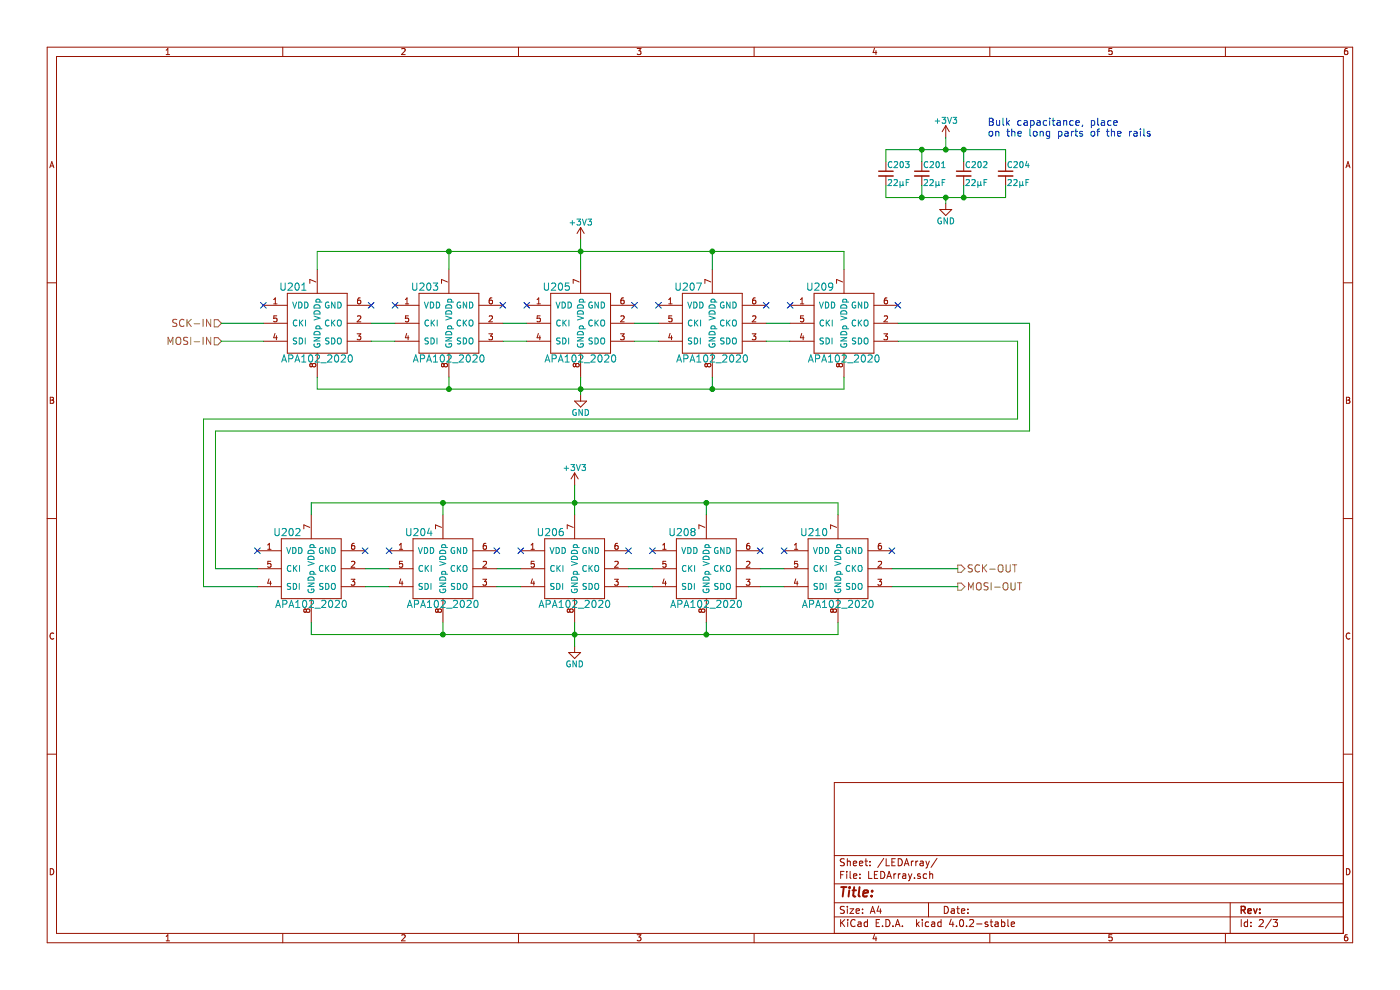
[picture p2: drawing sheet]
EESchema Schematic File Version 2
LIBS:power
LIBS:device
LIBS:transistors
LIBS:conn
LIBS:linear
LIBS:regul
LIBS:74xx
LIBS:cmos4000
LIBS:adc-dac
LIBS:memory
LIBS:xilinx
LIBS:microcontrollers
LIBS:dsp
LIBS:microchip
LIBS:analog_switches
LIBS:motorola
LIBS:texas
LIBS:intel
LIBS:audio
LIBS:interface
LIBS:digital-audio
LIBS:philips
LIBS:display
LIBS:cypress
LIBS:siliconi
LIBS:opto
LIBS:atmel
LIBS:contrib
LIBS:valves
LIBS:Borgel Custom
LIBS:sympetrum-v2 NFF1.1-cache
EELAYER 25 0
EELAYER END
$Descr A4 11693 8268
encoding utf-8
Sheet 2 3
Title ""
Date ""
Rev ""
Comp ""
Comment1 ""
Comment2 ""
Comment3 ""
Comment4 ""
$EndDescr
$Comp
L APA102_2020 U201
U 1 1
P 2650 2700
F 0 "U201" H 2450 3000 60  0000 C CNN
F 1 "APA102_2020" H 2650 2400 60  0000 C CNN
F 2 "Borgel Custom:APA102_2020_LED_Complex_Split" H 2650 2250 60  0001 C CNN
F 3 "" H 2650 2250 60  0000 C CNN
	1    2650 2700
	1    0    0    -1  
$EndComp
$Comp
L APA102_2020 U203
U 1 1
P 3750 2700
F 0 "U203" H 3550 3000 60  0000 C CNN
F 1 "APA102_2020" H 3750 2400 60  0000 C CNN
F 2 "Borgel Custom:APA102_2020_LED_Complex_Split" H 3750 2250 60  0001 C CNN
F 3 "" H 3750 2250 60  0000 C CNN
	1    3750 2700
	1    0    0    -1  
$EndComp
$Comp
L APA102_2020 U205
U 1 1
P 4850 2700
F 0 "U205" H 4650 3000 60  0000 C CNN
F 1 "APA102_2020" H 4850 2400 60  0000 C CNN
F 2 "Borgel Custom:APA102_2020_LED_Complex_Split" H 4850 2250 60  0001 C CNN
F 3 "" H 4850 2250 60  0000 C CNN
	1    4850 2700
	1    0    0    -1  
$EndComp
$Comp
L APA102_2020 U207
U 1 1
P 5950 2700
F 0 "U207" H 5750 3000 60  0000 C CNN
F 1 "APA102_2020" H 5950 2400 60  0000 C CNN
F 2 "Borgel Custom:APA102_2020_LED_Complex_Split" H 5950 2250 60  0001 C CNN
F 3 "" H 5950 2250 60  0000 C CNN
	1    5950 2700
	1    0    0    -1  
$EndComp
$Comp
L APA102_2020 U209
U 1 1
P 7050 2700
F 0 "U209" H 6850 3000 60  0000 C CNN
F 1 "APA102_2020" H 7050 2400 60  0000 C CNN
F 2 "Borgel Custom:APA102_2020_LED_Complex_Split" H 7050 2250 60  0001 C CNN
F 3 "" H 7050 2250 60  0000 C CNN
	1    7050 2700
	1    0    0    -1  
$EndComp
Text HLabel 1850 2850 0    60   Input ~ 0
MOSI-IN
Text HLabel 1850 2700 0    60   Input ~ 0
SCK-IN
$Comp
L +3V3 #PWR018
U 1 1
P 4850 2000
F 0 "#PWR018" H 4850 1850 50  0001 C CNN
F 1 "+3V3" H 4850 2140 50  0000 C CNN
F 2 "" H 4850 2000 50  0000 C CNN
F 3 "" H 4850 2000 50  0000 C CNN
	1    4850 2000
	1    0    0    -1  
$EndComp
Wire Wire Line
	1850 2700 2200 2700
Wire Wire Line
	1850 2850 2200 2850
$Comp
L GND #PWR019
U 1 1
P 4850 3300
F 0 "#PWR019" H 4850 3050 50  0001 C CNN
F 1 "GND" H 4850 3150 50  0000 C CNN
F 2 "" H 4850 3300 50  0000 C CNN
F 3 "" H 4850 3300 50  0000 C CNN
	1    4850 3300
	1    0    0    -1  
$EndComp
Wire Wire Line
	6400 2700 6600 2700
Wire Wire Line
	6600 2850 6400 2850
Wire Wire Line
	5300 2700 5500 2700
Wire Wire Line
	5500 2850 5300 2850
Wire Wire Line
	4400 2700 4200 2700
Wire Wire Line
	4200 2850 4400 2850
Wire Wire Line
	3300 2700 3100 2700
Wire Wire Line
	3100 2850 3300 2850
$Comp
L APA102_2020 U202
U 1 1
P 2600 4750
F 0 "U202" H 2400 5050 60  0000 C CNN
F 1 "APA102_2020" H 2600 4450 60  0000 C CNN
F 2 "Borgel Custom:APA102_2020_LED_Complex_Split" H 2600 4300 60  0001 C CNN
F 3 "" H 2600 4300 60  0000 C CNN
	1    2600 4750
	1    0    0    -1  
$EndComp
$Comp
L APA102_2020 U204
U 1 1
P 3700 4750
F 0 "U204" H 3500 5050 60  0000 C CNN
F 1 "APA102_2020" H 3700 4450 60  0000 C CNN
F 2 "Borgel Custom:APA102_2020_LED_Complex_Split" H 3700 4300 60  0001 C CNN
F 3 "" H 3700 4300 60  0000 C CNN
	1    3700 4750
	1    0    0    -1  
$EndComp
$Comp
L APA102_2020 U206
U 1 1
P 4800 4750
F 0 "U206" H 4600 5050 60  0000 C CNN
F 1 "APA102_2020" H 4800 4450 60  0000 C CNN
F 2 "Borgel Custom:APA102_2020_LED_Complex_Split" H 4800 4300 60  0001 C CNN
F 3 "" H 4800 4300 60  0000 C CNN
	1    4800 4750
	1    0    0    -1  
$EndComp
$Comp
L APA102_2020 U208
U 1 1
P 5900 4750
F 0 "U208" H 5700 5050 60  0000 C CNN
F 1 "APA102_2020" H 5900 4450 60  0000 C CNN
F 2 "Borgel Custom:APA102_2020_LED_Complex_Split" H 5900 4300 60  0001 C CNN
F 3 "" H 5900 4300 60  0000 C CNN
	1    5900 4750
	1    0    0    -1  
$EndComp
$Comp
L APA102_2020 U210
U 1 1
P 7000 4750
F 0 "U210" H 6800 5050 60  0000 C CNN
F 1 "APA102_2020" H 7000 4450 60  0000 C CNN
F 2 "Borgel Custom:APA102_2020_LED_Complex_Split" H 7000 4300 60  0001 C CNN
F 3 "" H 7000 4300 60  0000 C CNN
	1    7000 4750
	1    0    0    -1  
$EndComp
$Comp
L +3V3 #PWR020
U 1 1
P 4800 4050
F 0 "#PWR020" H 4800 3900 50  0001 C CNN
F 1 "+3V3" H 4800 4190 50  0000 C CNN
F 2 "" H 4800 4050 50  0000 C CNN
F 3 "" H 4800 4050 50  0000 C CNN
	1    4800 4050
	1    0    0    -1  
$EndComp
Wire Wire Line
	1800 4750 2150 4750
Wire Wire Line
	1700 4900 2150 4900
$Comp
L GND #PWR021
U 1 1
P 4800 5400
F 0 "#PWR021" H 4800 5150 50  0001 C CNN
F 1 "GND" H 4800 5250 50  0000 C CNN
F 2 "" H 4800 5400 50  0000 C CNN
F 3 "" H 4800 5400 50  0000 C CNN
	1    4800 5400
	1    0    0    -1  
$EndComp
Wire Wire Line
	6350 4750 6550 4750
Wire Wire Line
	6550 4900 6350 4900
Wire Wire Line
	5250 4750 5450 4750
Wire Wire Line
	5450 4900 5250 4900
Wire Wire Line
	4350 4750 4150 4750
Wire Wire Line
	4150 4900 4350 4900
Wire Wire Line
	3250 4750 3050 4750
Wire Wire Line
	3050 4900 3250 4900
Wire Wire Line
	1800 3600 1800 4750
Wire Wire Line
	1800 3600 8600 3600
Wire Wire Line
	8600 3600 8600 2700
Wire Wire Line
	8600 2700 7500 2700
Wire Wire Line
	7500 2850 8500 2850
Wire Wire Line
	8500 2850 8500 3500
Wire Wire Line
	8500 3500 1700 3500
Wire Wire Line
	1700 3500 1700 4900
Text HLabel 8000 4750 2    60   Output ~ 0
SCK-OUT
Text HLabel 8000 4900 2    60   Output ~ 0
MOSI-OUT
Wire Wire Line
	8000 4750 7450 4750
Wire Wire Line
	7450 4900 8000 4900
Wire Wire Line
	2650 2250 2650 2100
Wire Wire Line
	2650 2100 7050 2100
Wire Wire Line
	7050 2100 7050 2250
Wire Wire Line
	4850 2000 4850 2250
Connection ~ 4850 2100
Wire Wire Line
	5950 2250 5950 2100
Connection ~ 5950 2100
Wire Wire Line
	3750 2250 3750 2100
Connection ~ 3750 2100
Wire Wire Line
	2650 3150 2650 3250
Wire Wire Line
	2650 3250 7050 3250
Wire Wire Line
	7050 3250 7050 3150
Wire Wire Line
	4850 3150 4850 3300
Connection ~ 4850 3250
Wire Wire Line
	3750 3150 3750 3250
Connection ~ 3750 3250
Wire Wire Line
	5950 3150 5950 3250
Connection ~ 5950 3250
NoConn ~ 7500 2550
NoConn ~ 6600 2550
NoConn ~ 6400 2550
NoConn ~ 5500 2550
NoConn ~ 5300 2550
NoConn ~ 4400 2550
NoConn ~ 4200 2550
NoConn ~ 3300 2550
NoConn ~ 3100 2550
NoConn ~ 2200 2550
Wire Wire Line
	2600 4300 2600 4200
Wire Wire Line
	2600 4200 7000 4200
Wire Wire Line
	7000 4200 7000 4300
Wire Wire Line
	4800 4050 4800 4300
Connection ~ 4800 4200
Wire Wire Line
	3700 4300 3700 4200
Connection ~ 3700 4200
Wire Wire Line
	2600 5200 2600 5300
Wire Wire Line
	2600 5300 7000 5300
Wire Wire Line
	7000 5300 7000 5200
Wire Wire Line
	5900 5200 5900 5300
Connection ~ 5900 5300
Wire Wire Line
	4800 5200 4800 5400
Connection ~ 4800 5300
Wire Wire Line
	3700 5200 3700 5300
Connection ~ 3700 5300
NoConn ~ 7450 4600
NoConn ~ 6550 4600
NoConn ~ 6350 4600
NoConn ~ 5250 4600
NoConn ~ 4350 4600
NoConn ~ 4150 4600
NoConn ~ 3250 4600
NoConn ~ 3050 4600
NoConn ~ 2150 4600
$Comp
L C_Small C201
U 1 1
P 7700 1450
F 0 "C201" H 7710 1520 50  0000 L CNN
F 1 "22µF" H 7710 1370 50  0000 L CNN
F 2 "Capacitors_SMD:C_0805" H 7700 1450 50  0001 C CNN
F 3 "" H 7700 1450 50  0000 C CNN
	1    7700 1450
	1    0    0    -1  
$EndComp
$Comp
L C_Small C202
U 1 1
P 8050 1450
F 0 "C202" H 8060 1520 50  0000 L CNN
F 1 "22µF" H 8060 1370 50  0000 L CNN
F 2 "Capacitors_SMD:C_0805" H 8050 1450 50  0001 C CNN
F 3 "" H 8050 1450 50  0000 C CNN
	1    8050 1450
	1    0    0    -1  
$EndComp
$Comp
L GND #PWR022
U 1 1
P 7900 1700
F 0 "#PWR022" H 7900 1450 50  0001 C CNN
F 1 "GND" H 7900 1550 50  0000 C CNN
F 2 "" H 7900 1700 50  0000 C CNN
F 3 "" H 7900 1700 50  0000 C CNN
	1    7900 1700
	1    0    0    -1  
$EndComp
$Comp
L +3V3 #PWR023
U 1 1
P 7900 1150
F 0 "#PWR023" H 7900 1000 50  0001 C CNN
F 1 "+3V3" H 7900 1290 50  0000 C CNN
F 2 "" H 7900 1150 50  0000 C CNN
F 3 "" H 7900 1150 50  0000 C CNN
	1    7900 1150
	1    0    0    -1  
$EndComp
Wire Wire Line
	7900 1150 7900 1250
Wire Wire Line
	7400 1250 8400 1250
Wire Wire Line
	7700 1250 7700 1350
Wire Wire Line
	7700 1550 7700 1650
Wire Wire Line
	7400 1650 8400 1650
Wire Wire Line
	7900 1650 7900 1700
Wire Wire Line
	8050 1650 8050 1550
Connection ~ 7900 1650
Wire Wire Line
	8050 1250 8050 1350
Connection ~ 7900 1250
Text Notes 8250 1150 0    60   ~ 0
Bulk capacitance, place\non the long parts of the rails
$Comp
L C_Small C203
U 1 1
P 7400 1450
F 0 "C203" H 7410 1520 50  0000 L CNN
F 1 "22µF" H 7410 1370 50  0000 L CNN
F 2 "Capacitors_SMD:C_0805" H 7400 1450 50  0001 C CNN
F 3 "" H 7400 1450 50  0000 C CNN
	1    7400 1450
	1    0    0    -1  
$EndComp
Wire Wire Line
	7400 1250 7400 1350
Connection ~ 7700 1250
Wire Wire Line
	7400 1550 7400 1650
Connection ~ 7700 1650
Wire Wire Line
	5900 4300 5900 4200
Connection ~ 5900 4200
NoConn ~ 5450 4600
$Comp
L C_Small C204
U 1 1
P 8400 1450
F 0 "C204" H 8410 1520 50  0000 L CNN
F 1 "22µF" H 8410 1370 50  0000 L CNN
F 2 "Capacitors_SMD:C_0805" H 8400 1450 50  0001 C CNN
F 3 "" H 8400 1450 50  0000 C CNN
	1    8400 1450
	1    0    0    -1  
$EndComp
Wire Wire Line
	8400 1250 8400 1350
Connection ~ 8050 1250
Wire Wire Line
	8400 1650 8400 1550
Connection ~ 8050 1650
$EndSCHEMATC
